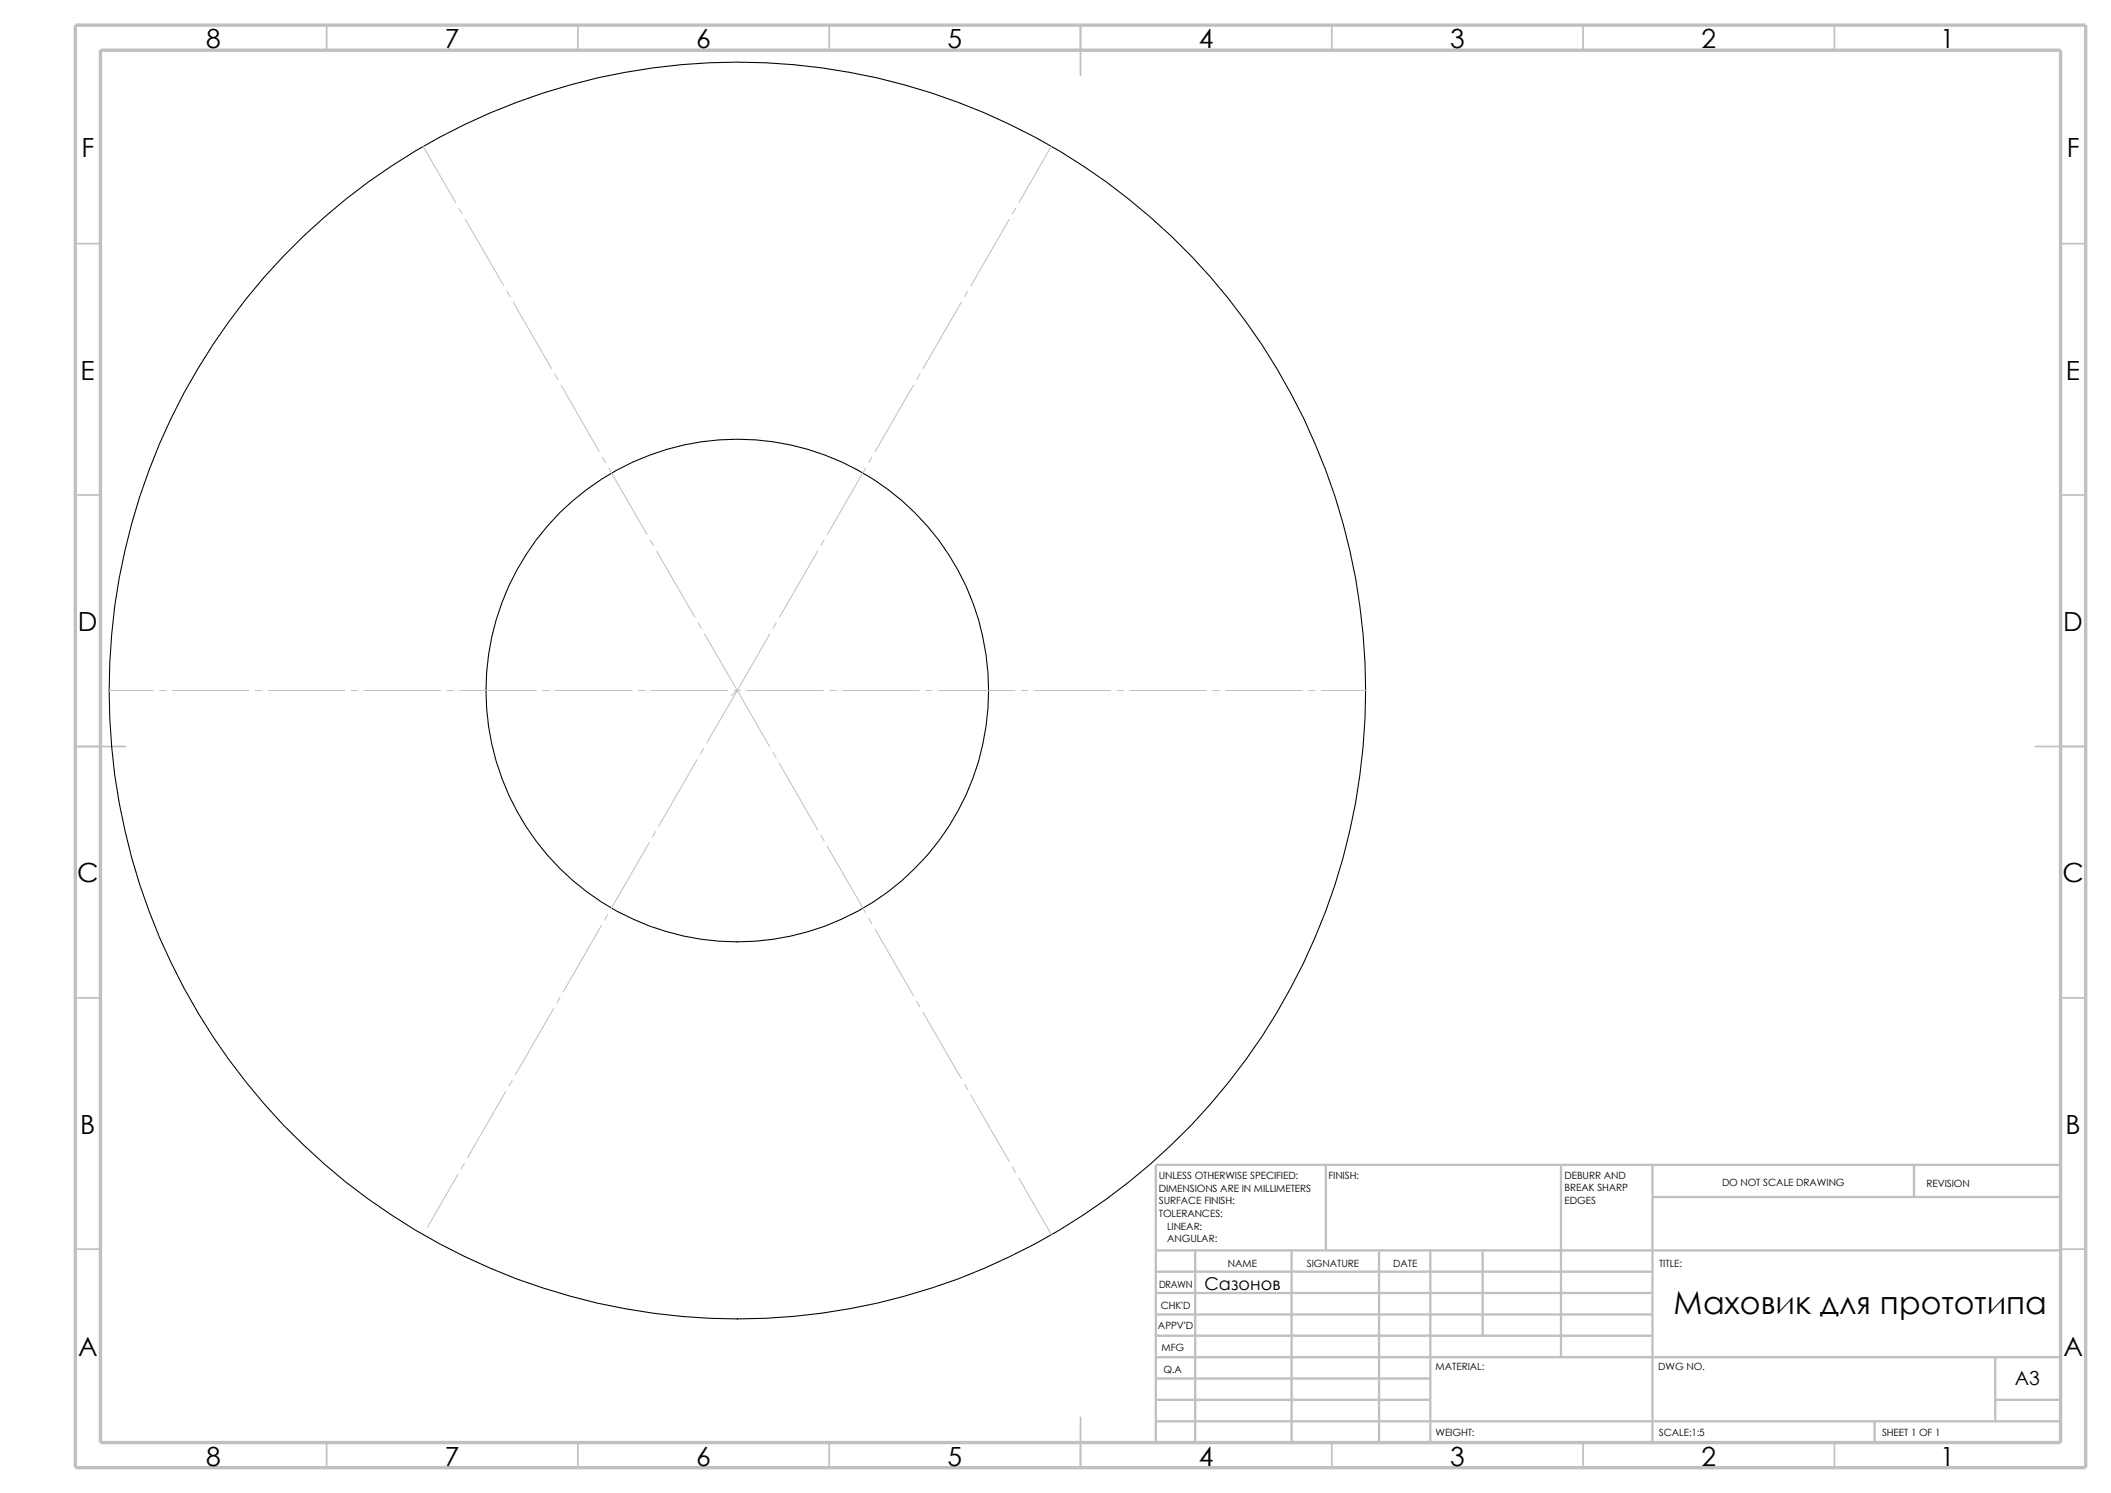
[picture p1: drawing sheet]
<svg xmlns="http://www.w3.org/2000/svg" width="420mm" height="297mm" viewBox="0 0 420 297" stroke-linecap="round" stroke-linejoin="round" font-family="sans-serif">
<g fill="none" stroke="#c0c0c0" stroke-width=".34">
<path d="M65 5v5M115 5v5M165 5v5M215 5v10M265 5v5M315 5v5M365 5v5M15 48.5h5M410 48.5h5M15 98.5h5M410 98.5h5M15 148.5h10"/>
<path d="M405 148.5h10M15 198.5h5M410 198.5h5M15 248.5h5M410 248.5h5M65 287v5M115 287v5M165 287v5M215 282v10M265 287v5M315 287v5M365 287v5"/>
</g>
<g fill="none" stroke="#c0c0c0" stroke-width=".47">
<path d="M263.8 231.7v17.1M310.6 231.7v38.3M328.8 238.1h81.2M328.8 231.7v55.3M380.8 231.7v6.4M410 231.7h-180v55.3M230 253h98.8M230 257.2h98.8M230 248.8h180M237.8 248.8v38.2M257 248.8v38.2M274.4 248.8v38.2"/>
<path d="M284.6 248.8v38.2M295 248.8v16.9M230 270h180M230 274.2h54.6M230 278.5h54.6M230 261.5h98.8M230 265.7h98.8M397 270v12.7M397 278.5h13M230 282.7h180M373 282.7v4.3"/>
</g>
<path d="M15 5h400v287h-400zM20 10h390v277h-390z" fill="none" stroke="#c0c0c0" stroke-width=".68" stroke-linecap="butt"/>
<g fill="none" stroke="#000" stroke-width=".21">
<circle cx="146.7" cy="137.4" r="125"/>
<circle cx="146.7" cy="137.4" r="50"/>
</g>
<g fill="none" stroke="#c0c0c0" stroke-width=".2">
<path d="M84.2 29.1l6.5 11.2M209.2 29.1l-6.5 11.2M91.3 41.4l.6 1.1M92.6 43.6l7.6 13.2M100.8 57.9l.7 1.1M192.5 58l-.6 1M200.8 43.6l-7.6 13.3M202.1 41.4l-.7 1.1M102.1 60.1l7.6 13.2M110.4 74.4l.6 1.1M111.6 76.6l7.6 13.2M181.7 76.6l-7.6 13.2"/>
<path d="M183 74.4l-.6 1.1M191.3 60.1l-7.7 13.2M119.8 90.9l.7 1.1M121.1 93.1l7.6 13.2M172.2 93.1l-7.6 13.2M173.5 90.9l-.7 1.1M129.4 107.4l.6 1.1M130.6 109.6l7.7 13.2M162.7 109.6l-7.6 13.2M164 107.4l-.7 1.1M21.7 137.4h8.8M31.7 137.4h1.3"/>
<path d="M34.3 137.4h15.2M50.8 137.4h1.3M53.3 137.4h15.3M69.8 137.4h1.3M72.4 137.4h15.2M88.9 137.4h1.3M91.4 137.4h15.3M107.9 137.4h1.3M110.5 137.4h15.2M127 137.4h1.3M129.5 137.4h15.3M138.9 123.9l.6 1.1"/>
<path d="M140.2 126.1l13 22.5M146 137.4h1.3M146.7 137.4l-1.2 1M146.7 137.4l-6.1 10.4M148.6 137.4h15.2M153.2 126.1l-6.5 11.3M154.4 123.9l-.6 1.1M165.1 137.4h1.3M167.6 137.4h15.3M184.1 137.4h1.3M186.7 137.4h15.2M203.2 137.4h1.3"/>
<path d="M205.7 137.4h15.3M222.2 137.4h1.3M224.8 137.4h15.2M241.3 137.4h1.3M243.8 137.4h15.3M260.3 137.4h1.3M262.9 137.4h8.8M138.7 151.1l-7.6 13.2M140 148.9l-.7 1.1M153.8 149.7l.6 1.1M155.1 151.9l7.6 13.2M129.2 167.6l-7.7 13.2"/>
<path d="M130.4 165.4l-.6 1.1M163.3 166.2l.7 1.1M164.6 168.4l7.6 13.2M111.4 198.4l-.6 1.1M119.6 184.1l-7.5 13.2M120.9 181.9l-.6 1.1M172.8 182.7l.7 1.1M174.1 184.9l7.6 13.2M182.4 199.2l.6 1.1M100.6 217.1l-7.6 13.2M101.9 214.9l-.6 1.1M110.2 200.6l-7.7 13.2"/>
<path d="M183.6 201.4l7.7 13.2M191.9 215.7l.6 1M193.2 217.8l7.6 13.3M91.1 233.6l-6.1 10.5M92.4 231.4l-.7 1.1M201.4 232.2l.7 1.1M202.7 234.4l6.5 11.2"/>
</g>
<text font-size="6.3" x="333" y="261.5">Маховик для прототипа</text>
<g font-size="5.2">
<text x="41" y="9.6">8</text>
<text x="88.5" y="9.6">7</text>
<text x="138.5" y="9.6">6</text>
<text x="188.5" y="9.6">5</text>
<text x="238.5" y="9.6">4</text>
<text x="288.5" y="9.6">3</text>
<text x="338.5" y="9.6">2</text>
<text x="386" y="9.6">1</text>
<text x="16.2" y="31.3">F</text>
<text x="411.2" y="31.3">F</text>
<text x="16" y="75.6">E</text>
<text x="411" y="75.6">E</text>
<text x="15.5" y="125.6">D</text>
<text x="410.5" y="125.6">D</text>
<text x="15.3" y="175.6">C</text>
<text x="410.3" y="175.6">C</text>
<text x="16" y="225.6">B</text>
<text x="410.9" y="225.6">B</text>
<text x="15.5" y="269.8">A</text>
<text x="410.5" y="269.8">A</text>
<text x="41" y="291.5">8</text>
<text x="88.5" y="291.5">7</text>
<text x="138.5" y="291.5">6</text>
<text x="188.5" y="291.5">5</text>
<text x="238.5" y="291.5">4</text>
<text x="288.5" y="291.5">3</text>
<text x="338.5" y="291.5">2</text>
<text x="386" y="291.5">1</text>
</g>
<text font-size="3.9" x="400.9" y="275.5">A3</text>
<text font-size="3.5" x="239.6" y="256.6">Сазонов</text>
<g font-size="2">
<text x="230.5" y="234.6">UNLESS OTHERWISE SPECIFIED:</text>
<text x="230.5" y="237.1">DIMENSIONS ARE IN MILLIMETERS</text>
<text x="230.5" y="239.6">SURFACE FINISH:</text>
<text x="264.3" y="234.6">FINISH:</text>
<text x="311.3" y="239.5">EDGES</text>
<text x="311.3" y="234.5">DEBURR AND</text>
<text x="311.3" y="237">BREAK SHARP</text>
<text x="342.6" y="236">DO NOT SCALE DRAWING</text>
<text x="383.3" y="236.2">REVISION</text>
<text x="230.5" y="242.1">TOLERANCES:</text>
<text x="232.2" y="244.6">LINEAR:</text>
<text x="232.2" y="247.1">ANGULAR:</text>
<text x="260" y="252">SIGNATURE</text>
<text x="277.2" y="252">DATE</text>
<text x="330.1" y="252">TITLE:</text>
<text x="230.6" y="256.2">DRAWN</text>
<text x="244.3" y="252.1">NAME</text>
<text x="230.9" y="260.4">CHK'D</text>
<text x="230.4" y="264.5">APPV'D</text>
<text x="231.1" y="268.8">MFG</text>
<text x="231.5" y="273.1">Q.A</text>
<text x="285.6" y="272.5">MATERIAL:</text>
<text x="329.9" y="272.5">DWG NO.</text>
<text x="285.6" y="285.6">WEIGHT:</text>
<text x="330" y="285.6">SCALE:1:5</text>
<text x="374.4" y="285.6">SHEET 1 OF 1</text>
</g>
</svg>
